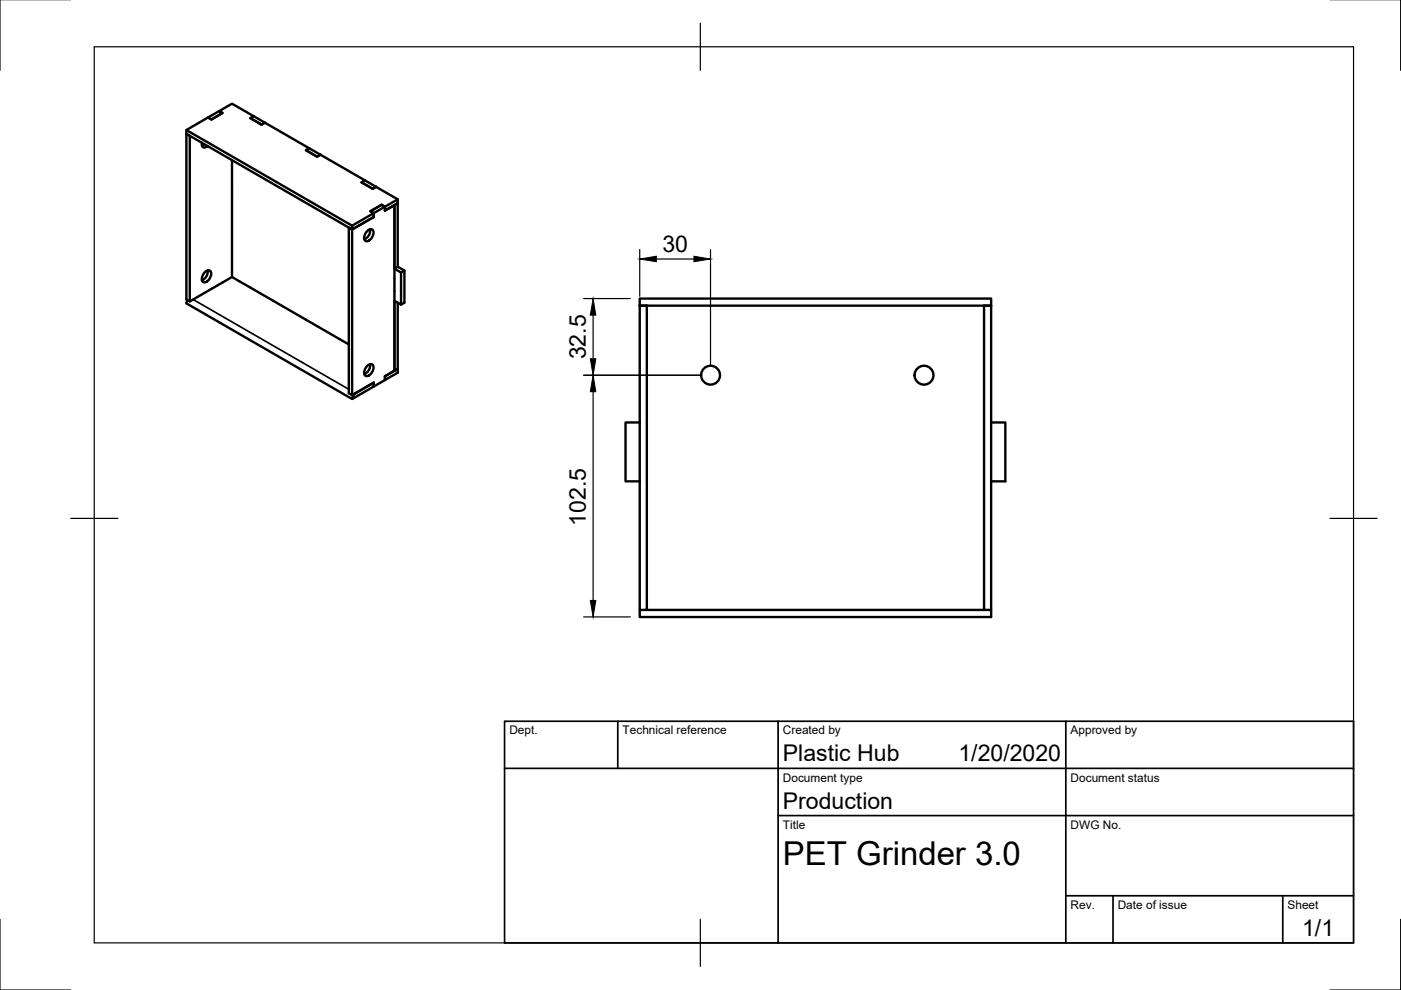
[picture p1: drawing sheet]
<svg xmlns="http://www.w3.org/2000/svg" width="297mm" height="210mm" viewBox="0 0 297 210" stroke-linecap="round" stroke-linejoin="round" font-family="sans-serif">
<!-- layer: Visible -->
<g fill="none" stroke="#000" stroke-width=".51">
<path d="M39.5 27.6v35.9l.7 .4 9-5.2M42.8 30.3a.71 .71 0 0 0 .3 .9 .71 .71 0 0 0 .9-.2M43.3 30.6l-.5 .3M44.1 24.9l2.4-1.3 .7 .4-2.4 1.3zM49.2 34v24.7M55.4 26.4l-2.3-1.3 .7-.5-4.6-2.6-2.7 1.6 .7 .4-2.4 1.3-.7-.4-4.6 2.7 35.2 20.3M56.2 26l-2.4-1.4-.7 .5 2.3 1.3M56.2 26l-.8 .4M56.2 26l9.4 5.4M64.9 31.8l.7-.4 2.3 1.4-.7 .4zM65.6 31.4l-.7 .4 2.3 1.4 .7-.4 9.5 5.4-.7 .5 2.3 1.3M79.7 39.6l-2.3-1.4-.7 .5 2.3 1.3"/>
<path d="M79.7 39.6l-.7 .4M79.7 39.6l4.6 2.7M43.5 57.7a.73 .73 0 0 1 1.2 0 1.83 1.83 0 0 1-1.5 2.2 1.21 1.21 0 0 1 0-1.9zM44 57.3a2.03 2.03 0 0 1-1.2 2.1M49.2 58.7l24.8 14.3M77.9 49a.73 .73 0 0 1 1.2 0 1.83 1.83 0 0 1-1.5 2.1 1.21 1.21 0 0 1 0-1.8zM78.5 48.6a2.03 2.03 0 0 1-1.3 2.1M79.2 46l-4.5 2.7-.7-.4v35.1l.7 .4 4.5-2.7v.9l2.4-1.4v-.8M80.9 43.4l-2.4 1.4 .7 .4v.8M80.9 43.4l.7 .4v.9M81.6 44.7l2.7-1.6v-.8l-9.6 5.6v.8l4.5-2.7M83.6 57l.7-.4 1.4 .8-.7 .4z"/>
<path d="M83.6 43.5l.7-.4v13.5M83.6 43.5v35.1l.7-.4-2.7 1.6M83.6 43.5l-2 1.2M85 57.8v6.8M85.7 57.4v6.8l-.7 .4-1.4-.8M39.7 63.6l-.2 .7 35.2 20.3 4.5-2.6v-.9l-3.8 2.3a1.57 1.57 0 0 0-.7 1.2M40.2 63.9v-35.1l-.7-.4 35.2 20.3v35.1M77.9 77.6a.73 .73 0 0 1 1.2 0 1.83 1.83 0 0 1-1.5 2.1 1.21 1.21 0 0 1 0-1.8zM78.5 77.2a2.03 2.03 0 0 1-1.3 2.1M84.3 64.2v14.8l-2.7 1.6v-.8M135.6 64.8h1.5v64.5h-1.5zM135.6 63.3h74.5v1.5h-74.5z"/>
<path d="M208.6 64.8h1.5v64.5h-1.5zM135.6 89.6h-3v12.5h3M210.1 89.6h3v12.5h-3M135.6 129.3v1.5h74.5v-1.5M137.1 129.3h71.5"/>
<circle cx="150.7" cy="79.5" r="2"/>
<circle cx="195.9" cy="79.5" r="2"/>
</g>
<!-- layer: Visible Narrow -->
<path d="M40.9 63.5l33.1 19" fill="none" stroke="#000" stroke-width=".36"/>
<!-- layer: Border -->
<path d="M0 -.1v15M297 -.1v15M20 9.9h267v190h-267zM148.5 4.9v10M15 109.9h10M282 109.9h10M0 194.9v15h15M148.5 194.9v10M297 194.9v15h-15" fill="none" stroke="#000" stroke-width=".25"/>
<!-- layer: TitleBlock -->
<path d="M107 152.9h180v47h-180zM131 152.9v10M165 152.9v47M226 152.9v47M107 162.9h180M165 172.9h122M226 189.9h61M236 189.9v10M272 189.9v10" fill="none" stroke="#000" stroke-width=".36"/>
<!-- layer: Dimensions -->
<path d="M135.6 52.9v9.9M139.1 54.9h8M150.6 52.9v24.7M123.7 79.6h24.9M123.7 63.3h9.9M125.8 66.8v9.3M125.8 83.1v44.2M123.7 130.8h9.9" fill="none" stroke="#000" stroke-width=".25"/>
<path d="M135.6 54.9l3.5-.6v1.2zM147.1 54.3l3.5 .6-3.5 .6zM125.2 76.1h1.1l-.5 3.5zM125.8 63.3l.5 3.5h-1.1zM125.8 79.6l.5 3.5h-1.1zM125.2 127.3h1.1l-.5 3.5z" fill="#000" stroke="#000" stroke-width=".21"/>
<text font-size="7" x="166" y="183.4">PET Grinder 3.0</text>
<g font-size="4.9">
<text x="140.4" y="53.4">30</text>
<text x="124.2" y="76.2" transform="rotate(-90 124.2 76.2)">32.5</text>
<text x="124.2" y="111.5" transform="rotate(-90 124.2 111.5)">102.5</text>
<text x="166" y="161.4">Plastic Hub</text>
<text x="203.2" y="161.4">1/20/2020</text>
<text x="166" y="171.4">Production</text>
<text x="276.1" y="198.6">1/1</text>
</g>
<g font-size="2.5">
<text x="108" y="155.7">Dept.</text>
<text x="132" y="155.7">Technical reference</text>
<text x="166" y="155.7">Created by</text>
<text x="227" y="155.7">Approved by</text>
<text x="166" y="165.7">Document type</text>
<text x="227" y="165.7">Document status</text>
<text x="166" y="175.7">Title</text>
<text x="227" y="175.7">DWG No.</text>
<text x="227" y="192.7">Rev.</text>
<text x="237" y="192.7">Date of issue</text>
<text x="273" y="192.7">Sheet</text>
</g>
</svg>
